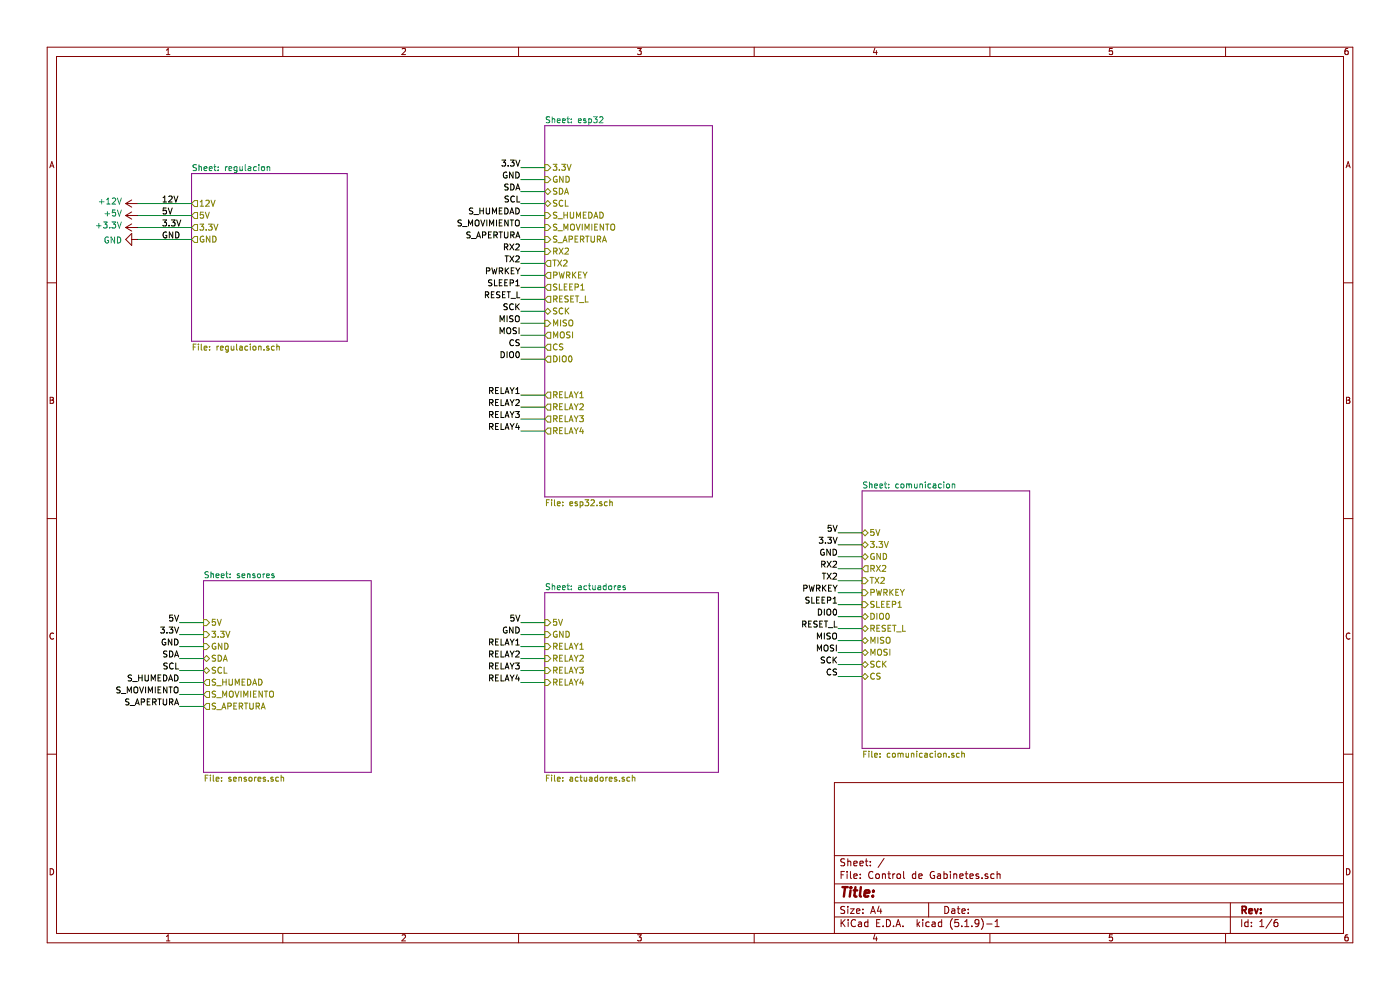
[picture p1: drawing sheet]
EESchema Schematic File Version 4
EELAYER 30 0
EELAYER END
$Descr A4 11693 8268
encoding utf-8
Sheet 1 6
Title ""
Date ""
Rev ""
Comp ""
Comment1 ""
Comment2 ""
Comment3 ""
Comment4 ""
$EndDescr
$Sheet
S 1600 1450 1300 1400
U 609894D2
F0 "regulacion" 50
F1 "regulacion.sch" 50
F2 "3.3V" O L 1600 1900 50 
F3 "5V" O L 1600 1800 50 
F4 "12V" O L 1600 1700 50 
F5 "GND" O L 1600 2000 50 
$EndSheet
$Sheet
S 1700 4850 1400 1600
U 6098953E
F0 "sensores" 50
F1 "sensores.sch" 50
F2 "5V" I L 1700 5200 50 
F3 "3.3V" I L 1700 5300 50 
F4 "GND" I L 1700 5400 50 
F5 "SDA" B L 1700 5500 50 
F6 "SCL" B L 1700 5600 50 
F7 "S_HUMEDAD" O L 1700 5700 50 
F8 "S_MOVIMIENTO" O L 1700 5800 50 
F9 "S_APERTURA" O L 1700 5900 50 
$EndSheet
$Sheet
S 4550 4950 1450 1500
U 60989588
F0 "actuadores" 50
F1 "actuadores.sch" 50
F2 "5V" I L 4550 5200 50 
F3 "RELAY1" I L 4550 5400 50 
F4 "RELAY2" I L 4550 5500 50 
F5 "RELAY3" I L 4550 5600 50 
F6 "RELAY4" I L 4550 5700 50 
F7 "GND" I L 4550 5300 50 
$EndSheet
$Comp
L power:+12V #PWR0101
U 1 1
P 1150 1700
F 0 "#PWR0101" H 1150 1550 50  0001 C CNN
F 1 "+12V" V 1165 1828 50  0000 L CNN
F 2 "" H 1150 1700 50  0001 C CNN
F 3 "" H 1150 1700 50  0001 C CNN
	1    1150 1700
	0    -1   -1   0   
$EndComp
$Comp
L power:+5V #PWR0102
U 1 1
P 1150 1800
F 0 "#PWR0102" H 1150 1650 50  0001 C CNN
F 1 "+5V" V 1165 1928 50  0000 L CNN
F 2 "" H 1150 1800 50  0001 C CNN
F 3 "" H 1150 1800 50  0001 C CNN
	1    1150 1800
	0    -1   -1   0   
$EndComp
$Comp
L power:+3.3V #PWR0103
U 1 1
P 1150 1900
F 0 "#PWR0103" H 1150 1750 50  0001 C CNN
F 1 "+3.3V" V 1165 2028 50  0000 L CNN
F 2 "" H 1150 1900 50  0001 C CNN
F 3 "" H 1150 1900 50  0001 C CNN
	1    1150 1900
	0    -1   -1   0   
$EndComp
Wire Wire Line
	1700 5200 1500 5200
Wire Wire Line
	1500 5300 1700 5300
$Comp
L power:GND #PWR0122
U 1 1
P 1150 2000
F 0 "#PWR0122" H 1150 1750 50  0001 C CNN
F 1 "GND" V 1155 1872 50  0000 R CNN
F 2 "" H 1150 2000 50  0001 C CNN
F 3 "" H 1150 2000 50  0001 C CNN
	1    1150 2000
	0    1    1    0   
$EndComp
Wire Wire Line
	1700 5400 1500 5400
Wire Wire Line
	1500 5500 1700 5500
Wire Wire Line
	1500 5600 1700 5600
Text Label 1500 5500 2    50   ~ 0
SDA
Text Label 1500 5600 2    50   ~ 0
SCL
Wire Wire Line
	1500 5700 1700 5700
Wire Wire Line
	1500 5800 1700 5800
Wire Wire Line
	1500 5900 1700 5900
Text Label 1500 5700 2    50   ~ 0
S_HUMEDAD
Text Label 1500 5800 2    50   ~ 0
S_MOVIMIENTO
Text Label 1500 5900 2    50   ~ 0
S_APERTURA
Wire Wire Line
	4350 1400 4550 1400
Wire Wire Line
	4550 1500 4350 1500
Wire Wire Line
	4350 1600 4550 1600
Wire Wire Line
	4350 1700 4550 1700
Text Label 4350 1600 2    50   ~ 0
SDA
Text Label 4350 1700 2    50   ~ 0
SCL
Wire Wire Line
	4350 1800 4550 1800
Wire Wire Line
	4350 1900 4550 1900
Wire Wire Line
	4350 2000 4550 2000
Text Label 4350 1800 2    50   ~ 0
S_HUMEDAD
Text Label 4350 1900 2    50   ~ 0
S_MOVIMIENTO
Text Label 4350 2000 2    50   ~ 0
S_APERTURA
$Sheet
S 4550 1050 1400 3100
U 60989480
F0 "esp32" 50
F1 "esp32.sch" 50
F2 "3.3V" I L 4550 1400 50 
F3 "GND" I L 4550 1500 50 
F4 "SDA" B L 4550 1600 50 
F5 "SCL" B L 4550 1700 50 
F6 "S_HUMEDAD" I L 4550 1800 50 
F7 "S_MOVIMIENTO" I L 4550 1900 50 
F8 "S_APERTURA" I L 4550 2000 50 
F9 "RX2" I L 4550 2100 50 
F10 "TX2" O L 4550 2200 50 
F11 "PWRKEY" O L 4550 2300 50 
F12 "SLEEP1" O L 4550 2400 50 
F13 "RESET_L" O L 4550 2500 50 
F14 "SCK" B L 4550 2600 50 
F15 "MISO" I L 4550 2700 50 
F16 "MOSI" O L 4550 2800 50 
F17 "CS" O L 4550 2900 50 
F18 "DIO0" O L 4550 3000 50 
F19 "RELAY1" O L 4550 3300 50 
F20 "RELAY2" O L 4550 3400 50 
F21 "RELAY3" O L 4550 3500 50 
F22 "RELAY4" O L 4550 3600 50 
$EndSheet
Wire Wire Line
	7000 4450 7200 4450
Wire Wire Line
	7000 4550 7200 4550
Wire Wire Line
	7000 4650 7200 4650
Wire Wire Line
	7000 4750 7200 4750
Wire Wire Line
	7000 4850 7200 4850
Wire Wire Line
	7000 4950 7200 4950
Wire Wire Line
	7000 5050 7200 5050
Text Label 7000 4750 2    50   ~ 0
RX2
Text Label 7000 4850 2    50   ~ 0
TX2
Text Label 7000 4950 2    50   ~ 0
PWRKEY
Text Label 7000 5050 2    50   ~ 0
SLEEP1
$Sheet
S 7200 4100 1400 2150
U 609895D7
F0 "comunicacion" 50
F1 "comunicacion.sch" 50
F2 "GND" B L 7200 4650 50 
F3 "RX2" O L 7200 4750 50 
F4 "TX2" I L 7200 4850 50 
F5 "PWRKEY" I L 7200 4950 50 
F6 "5V" B L 7200 4450 50 
F7 "SLEEP1" I L 7200 5050 50 
F8 "3.3V" B L 7200 4550 50 
F9 "DIO0" B L 7200 5150 50 
F10 "RESET_L" B L 7200 5250 50 
F11 "MISO" B L 7200 5350 50 
F12 "MOSI" B L 7200 5450 50 
F13 "SCK" B L 7200 5550 50 
F14 "CS" B L 7200 5650 50 
$EndSheet
Wire Wire Line
	4350 2100 4550 2100
Wire Wire Line
	4350 2200 4550 2200
Wire Wire Line
	4350 2300 4550 2300
Wire Wire Line
	4350 2400 4550 2400
Text Label 4350 2100 2    50   ~ 0
RX2
Text Label 4350 2200 2    50   ~ 0
TX2
Text Label 4350 2300 2    50   ~ 0
PWRKEY
Text Label 4350 2400 2    50   ~ 0
SLEEP1
Wire Wire Line
	7000 5150 7200 5150
Wire Wire Line
	7000 5250 7200 5250
Wire Wire Line
	7000 5350 7200 5350
Wire Wire Line
	7000 5450 7200 5450
Wire Wire Line
	7000 5550 7200 5550
Wire Wire Line
	7000 5650 7200 5650
Text Label 7000 5150 2    50   ~ 0
DIO0
Text Label 7000 5250 2    50   ~ 0
RESET_L
Text Label 7000 5350 2    50   ~ 0
MISO
Text Label 7000 5450 2    50   ~ 0
MOSI
Text Label 7000 5550 2    50   ~ 0
SCK
Text Label 7000 5650 2    50   ~ 0
CS
Wire Wire Line
	4350 2500 4550 2500
Text Label 4350 2500 2    50   ~ 0
RESET_L
Wire Wire Line
	4350 2600 4550 2600
Wire Wire Line
	4350 2700 4550 2700
Wire Wire Line
	4350 2800 4550 2800
Wire Wire Line
	4350 2900 4550 2900
Text Label 4350 2600 2    50   ~ 0
SCK
Text Label 4350 2700 2    50   ~ 0
MISO
Text Label 4350 2800 2    50   ~ 0
MOSI
Text Label 4350 2900 2    50   ~ 0
CS
Wire Wire Line
	4350 3000 4550 3000
Text Label 4350 3000 2    50   ~ 0
DIO0
Wire Wire Line
	1150 1700 1600 1700
Wire Wire Line
	1150 1800 1600 1800
Wire Wire Line
	1150 1900 1600 1900
Wire Wire Line
	1150 2000 1600 2000
Text Label 1350 1700 0    50   ~ 0
12V
Text Label 1350 1800 0    50   ~ 0
5V
Text Label 1350 1900 0    50   ~ 0
3.3V
Text Label 1350 2000 0    50   ~ 0
GND
Text Label 1500 5200 2    50   ~ 0
5V
Text Label 1500 5300 2    50   ~ 0
3.3V
Text Label 1500 5400 2    50   ~ 0
GND
Text Label 7000 4450 2    50   ~ 0
5V
Text Label 7000 4550 2    50   ~ 0
3.3V
Text Label 7000 4650 2    50   ~ 0
GND
Text Label 4350 1500 2    50   ~ 0
GND
Text Label 4350 1400 2    50   ~ 0
3.3V
Wire Wire Line
	4350 5200 4550 5200
Wire Wire Line
	4350 5300 4550 5300
Text Label 4350 5200 2    50   ~ 0
5V
Text Label 4350 5300 2    50   ~ 0
GND
Text Label 4350 5500 2    50   ~ 0
RELAY2
Text Label 4350 5600 2    50   ~ 0
RELAY3
Text Label 4350 5700 2    50   ~ 0
RELAY4
Text Label 4350 5400 2    50   ~ 0
RELAY1
Wire Wire Line
	4350 5700 4550 5700
Wire Wire Line
	4350 5600 4550 5600
Wire Wire Line
	4350 5500 4550 5500
Wire Wire Line
	4350 5400 4550 5400
Text Label 4350 3400 2    50   ~ 0
RELAY2
Text Label 4350 3500 2    50   ~ 0
RELAY3
Text Label 4350 3600 2    50   ~ 0
RELAY4
Text Label 4350 3300 2    50   ~ 0
RELAY1
Wire Wire Line
	4350 3600 4550 3600
Wire Wire Line
	4350 3500 4550 3500
Wire Wire Line
	4350 3400 4550 3400
Wire Wire Line
	4350 3300 4550 3300
$EndSCHEMATC
